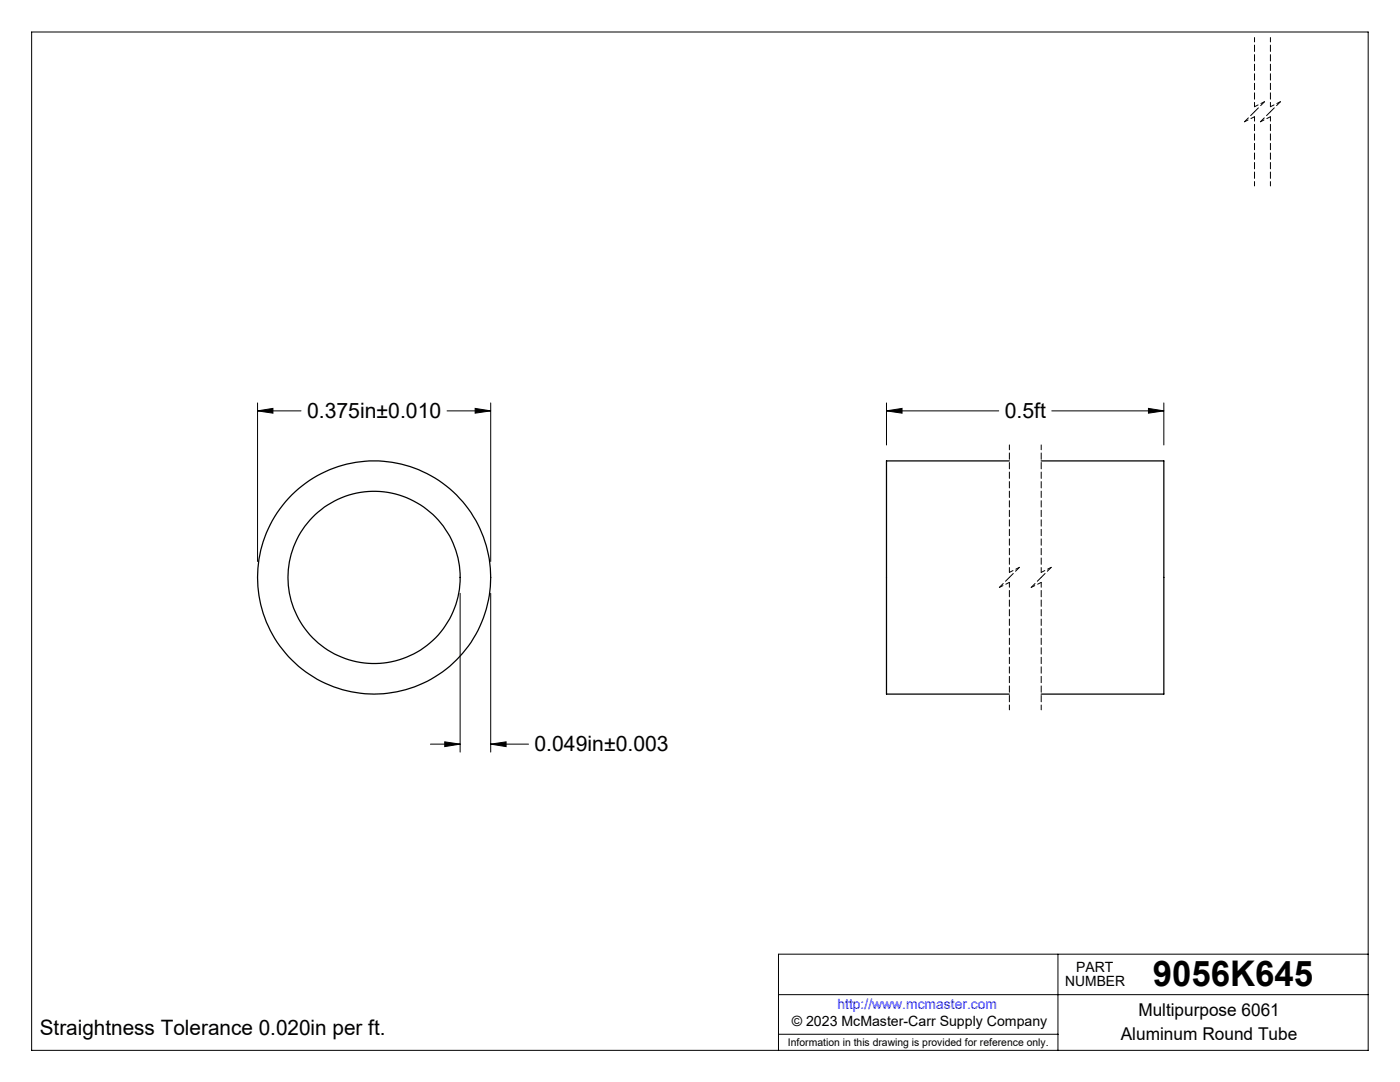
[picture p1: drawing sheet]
<svg xmlns="http://www.w3.org/2000/svg" width="279mm" height="216mm" viewBox="0 0 279 216" stroke-linecap="round" stroke-linejoin="round" font-family="sans-serif">
<g fill="none" stroke="#000" stroke-width=".2">
<path d="M6.3 6.4h266.7v203.2h-266.7zM51.4 82l3.1-.5v.9zM51.4 80.4v31.6M51.4 82h8.7M89.2 82h8.7M94.8 81.5l3.1 .5-3.1 .4zM97.9 80.4v31.6M176.9 82l3.1-.5v.9zM176.9 82h22.4M176.9 80.4v8.4M209.9 82h22.4M229.2 81.5l3.1 .5-3.1 .4z"/>
<path d="M232.3 80.4v8.4M91.8 118.4v31.7M97.9 118.4v31.7M85.9 148.5h5.9M88.8 148l3 .5-3 .5zM97.9 148.5l3.1-.5v1zM97.9 148.5h7.6M155.4 198.5h117.6M211.1 190.4v19.2M273 190.4h-117.6v19.2M155.4 206.4h55.7"/>
</g>
<path d="M201.4 88.8v25.4M207.8 88.8v25.4M201.4 116.2v25.4M207.8 116.2v25.4" fill="none" stroke="#000" stroke-width=".2" stroke-dasharray="1.3 .6" stroke-dashoffset=".3"/>
<path d="M248.4 24.3l2-1M250.4 21.3l2-1M251.5 24.3l2-1M253.5 21.3l2-1M199.4 117.2l2-1M201.4 114.2l2-1M205.8 117.2l2-1M207.8 114.2l2-1" fill="none" stroke="#000" stroke-width=".2" stroke-dasharray="1.3 .6" stroke-dashoffset=".5"/>
<path d="M250.4 22.3l-2 2M252.4 20.3l-2 2M253.5 22.3l-2 2M255.5 20.3l-2 2M201.4 115.2l-2 2M203.4 113.2l-2 2M207.8 115.2l-2 2M209.8 113.2l-2 2" fill="none" stroke="#000" stroke-width=".2" stroke-dasharray="1.3 .6" stroke-dashoffset=".2"/>
<path d="M250.4 7.5v13.8M253.5 7.5v13.8M250.4 23.3v13.8M253.5 23.3v13.8" fill="none" stroke="#000" stroke-width=".2" stroke-dasharray="1.3 .6" stroke-dashoffset=".4"/>
<path d="M51.4 82l3.1-.5v.9zM94.8 81.5l3.1 .5-3.1 .4zM88.8 148l3 .5-3 .5zM97.9 148.5l3.1-.5v1zM229.2 81.5l3.1 .5-3.1 .4zM176.9 82l3.1-.5v.9z" fill="#000"/>
<g fill="none" stroke="#000" stroke-width=".25">
<path d="M201.4 92h-24.5v46.5h24.5M207.8 92h24.5v46.5h-24.5"/>
<circle cx="74.7" cy="115.2" r="17.2"/>
<circle cx="74.7" cy="115.2" r="23.3"/>
</g>
<text font-size="7.1" x="230.1" y="196.8">9056K645</text>
<g font-size="4.2">
<text x="61.3" y="83.4">0.375in±0.010</text>
<text x="200.5" y="83.4">0.5ft</text>
<text x="106.7" y="149.9">0.049in±0.003</text>
<text x="7.9" y="206.5">Straightness Tolerance 0.020in per ft.</text>
</g>
<g font-size="3.5">
<text x="227.2" y="202.8">Multipurpose 6061</text>
<text x="223.7" y="207.5">Aluminum Round Tube</text>
</g>
<g font-size="2.8">
<text x="212.6" y="196.8">NUMBER</text>
<text x="214.8" y="194">PART</text>
<text x="158" y="204.8">© 2023 McMaster-Carr Supply Company</text>
</g>
<text font-size="2.8" fill="#00f" x="167.1" y="201.4">http://www.mcmaster.com</text>
<text font-size="2.1" x="157.3" y="208.6">Information in this drawing is provided for reference only.</text>
</svg>
